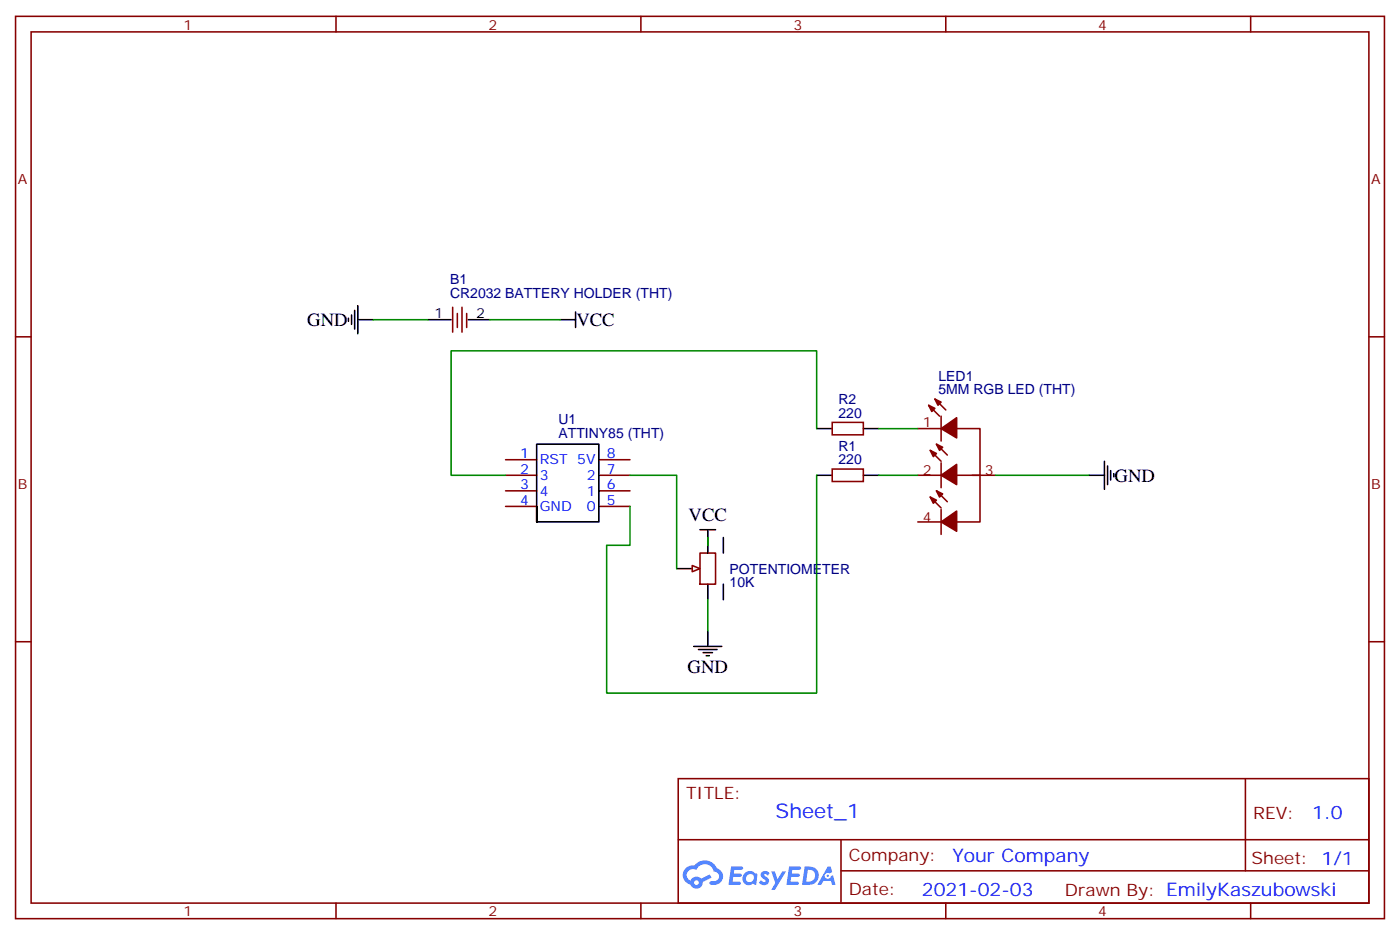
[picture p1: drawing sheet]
<svg xmlns="http://www.w3.org/2000/svg" width="317mm" height="212mm" viewBox="0 0 317 212" stroke-linecap="round" stroke-linejoin="round" font-family="sans-serif">
<g fill="none" stroke="#870000" stroke-width=".35">
<path d="M3.5 3.7h310.5v204.6h-310.5zM7.1 7.2h303.3v197.6h-303.3zM76.2 3.7v3.5M145.3 3.7v3.5M214.5 3.7v3.5M283.6 3.7v3.5M3.5 76.4h3.6M310.4 76.4h3.6M3.5 145.5h3.6M310.4 145.5h3.6M153.8 176.6h156.6v28.2h-156.6zM282.4 176.6v20.9"/>
<path d="M153.8 190.4h156.5M190.7 197.5h119.6M190.7 190.4v14.1M76.2 204.8v3.5M145.3 204.8v3.5M214.5 204.8v3.5M283.6 204.8v3.5"/>
</g>
<g fill="#5487ff">
<path d="M172.8 197.7a1.22 1.22 0 0 1 1.7 .3l-.4 .6a.47 .47 0 0 0-.3-.4 .47 .47 0 0 0-.5 .2v.1a1.55 1.55 0 0 1 1.1 1.5 1.34 1.34 0 0 1-2.3 .1l.5-.5 .7 .4a.29 .29 0 0 0 .4-.2 .29 .29 0 0 0-.3-.4 1.04 1.04 0 0 1-.6-1.7z"/>
<path d="M165.8 196.5h2.1a.43 .43 0 0 1 .5 .1 .43 .43 0 0 1 .1 .4l-.3 .2h-1.7l-.1 .9 1.7 .1a.37 .37 0 0 1 .1 .4 .37 .37 0 0 1-.3 .2h-1.6l-.2 1.1h1.3a.43 .43 0 0 1 .5 .1 .43 .43 0 0 1 .1 .5l-.3 .1h-2.5z"/>
<path d="M179 196.5h2.1a.43 .43 0 0 1 .4 .1 .43 .43 0 0 1 .1 .4l-.3 .2h-1.6l-.1 .9 1.6 .1a.36 .36 0 0 1 .2 .4 .36 .36 0 0 1-.4 .2h-1.6l-.1 1.1h1.3a.43 .43 0 0 1 .4 .1 .43 .43 0 0 1 .1 .5l-.3 .1h-2.4z"/>
<path d="M187.7 196.5h.7l.3 1.2-.6 .4a.69 .69 0 0 0-1 .2 .69 .69 0 0 0 .5 1 .69 .69 0 0 0 .8-.6l.5-.3 .6 2.2h-.8l-.2-.8h-1.8l-.5 .8h-.8z"/>
<path d="M174.9 197.6h.8l.6 1.8 1.1-1.8h.9l-2.6 4.2h-.8l.9-1.6z"/>
<path d="M182.5 196.5l-.6 4.1h1.3a2.11 2.11 0 0 0 2.5-2.1 2.11 2.11 0 0 0-2.5-2zM183.2 197.2a1.39 1.39 0 0 1 1.7 1.4 1.39 1.39 0 0 1-1.8 1.3h-.3z"/>
<path d="M168.8 198.1a1.47 1.47 0 0 0-.1 2.1 1.47 1.47 0 0 0 2.1 .1l.7 .3 .3-2.3-.2-.2h-.4a1.49 1.49 0 0 0-2.4 0zM169.5 198.5a.92 .92 0 0 1 1.5 .5 .92 .92 0 0 1-1.3 1 .9 .9 0 0 1-.2-1.5z"/>
<path d="M155.5 196.9a2.18 2.18 0 0 0 1.1 3.7 1.44 1.44 0 0 0 1.6 .9 1.44 1.44 0 0 0 1.2-1.5l2-1-.5-.7-1.9 1a1.47 1.47 0 0 0-2.4 .4 1.39 1.39 0 0 1-.7-2 1.39 1.39 0 0 1 2-.4 2.12 2.12 0 0 1 2.2-1.3 2.12 2.12 0 0 1 1.9 1.7 1.07 1.07 0 0 1 1.1 1 1.07 1.07 0 0 1-1 1.1h-.7a.43 .43 0 0 0-.5 .4 .43 .43 0 0 0 .4 .5 1.98 1.98 0 0 0 2.5-1.3 1.98 1.98 0 0 0-1.2-2.5 2.98 2.98 0 0 0-5.1-.7l-1.1 .1zM157.4 200.2a.55 .55 0 0 1 1.1 0 .55 .55 0 0 1-1.1 0z"/>
<circle cx="187.7" cy="198.6" r=".26"/>
</g>
<path d="M97 72.5h5.3M106.2 72.5h4.9M185.2 97.2h3.5M195.8 97.2h3.5M121.7 114.8v3.6h14.1v-17.7h-14.1v17.7M185.2 107.8h3.5M195.8 107.8h3.5M153.5 128.9h3.5M160.5 121.9v3.5M160.5 132.5v3.5" fill="none" stroke="#000" stroke-width=".35"/>
<g fill="none" stroke="#870000" stroke-width=".35">
<path d="M102.7 69.7v5.6M103.7 71.1v3.2M104.8 69.7v5.6M105.8 71.1v3.2M188.7 95.8h7.1v2.8h-7.1zM208.1 97.2h5.3M210.6 91.9l2.5 2.5M212 90.5l2.5 2.5M213.4 94.4v5.6M217 97.2h5.2v21.2h-5.2M114.7 104.2h7M114.7 107.8h7"/>
<path d="M114.7 111.3h7M114.7 114.8h7M135.8 104.2h7.1M135.8 107.8h7.1M135.8 111.3h7.1M135.8 114.8h7.1M188.7 106.4h7.1v2.8h-7.1zM208.1 107.8h5.3M208.1 118.4h5.3M211 102.1l2.4 2.5M211 112.7l2.4 2.5M212.4 100.7l2.4 2.5"/>
<path d="M212.4 111.3l2.4 2.5M213.4 105v5.6M213.4 115.5v5.7M217 107.8h8.8M158.7 125.4h3.6v7.1h-3.6z"/>
</g>
<g fill="#870000" stroke="#870000" stroke-width=".35">
<path d="M210.6 91.9l1.4 .7-.7 .7z"/>
<path d="M212 90.5l1.4 .7-.7 .7z"/>
<path d="M213.4 97.2l3.6-2.5v4.6z"/>
<path d="M211 102.1l1.4 .7-.7 .7z"/>
<path d="M212.4 100.7l1.4 .7-.7 .7z"/>
<path d="M213.4 107.8l3.6-2.5v4.6z"/>
<path d="M211 112.7l1.4 .7-.7 .7z"/>
<path d="M212.4 111.3l1.4 .7-.7 .7z"/>
<path d="M213.4 118.4l3.6-2.5v4.6z"/>
</g>
<path d="M157 128.2l1.7 .7-1.7 .7z" fill="#f0f0f0" stroke="#870000" stroke-width=".35"/>
<g fill="none" stroke="#000" stroke-width=".35">
<path d="M79 72.1v.7M79.7 71.4v2.2M80.4 70.4v4.2M81.1 72.5h3.6M81.1 69.3v6.4M127 72.5h3.5M130.5 70.7v3.6M246.9 107.8h3.6M250.5 104.6v6.3M251.2 105.7v4.2M251.9 106.7v2.1M252.6 107.4v.7"/>
<path d="M158.7 120.1h3.6M160.5 120.1v3.5M164 121.9v3.5M164 132.5v3.5M157.3 146.6h6.4M158.4 147.3h4.2M159.5 148h2.1M160.2 148.7h.7M160.5 143.1v3.5"/>
</g>
<path d="M84.7 72.5h12.3M111.1 72.5h15.9M185.2 97.2v-17.6h-82.9v28.2h12.4M199.3 97.2h8.8M142.9 107.8h10.6v21.1M185.2 107.8v49.4h-47.6v-33.6h5.3v-8.8M199.3 107.8h8.8M225.8 107.8h21.1M160.5 121.9v1.7M160.5 136v7.1" fill="none" stroke="#008700" stroke-width=".35"/>
<text font-size="4.6" fill="#00f" x="175.9" y="185.6">Sheet_1</text>
<g font-size="4.2">
<text x="69.7" y="73.9">GND</text>
<text x="130.7" y="73.9">VCC</text>
<text x="252.8" y="109.2">GND</text>
<text x="156.2" y="118.1">VCC</text>
<text x="155.9" y="152.7">GND</text>
</g>
<g font-size="4.2" fill="#00f">
<text x="297.6" y="185.8">1.0</text>
<text x="216" y="195.4">Your Company</text>
<text x="209.1" y="203.2">2021-02-03</text>
</g>
<g font-size="3.9" fill="#800">
<text x="155.6" y="181.2">TITLE:</text>
<text x="284.2" y="185.8">REV:</text>
<text x="192.5" y="195.4">Company:</text>
<text x="283.9" y="196">Sheet: 1/1</text>
<text x="192.5" y="203">Date:</text>
<text x="241.5" y="203.1">Drawn By: EmilyKaszubowski</text>
</g>
<g font-size="3.2" fill="#800">
<text x="41.6" y="6.7">1</text>
<text x="110.8" y="6.7">2</text>
<text x="179.9" y="6.7">3</text>
<text x="249.1" y="6.7">4</text>
<text x="4.1" y="41.8">A</text>
<text x="311" y="41.8">A</text>
<text x="209.3" y="96.8">1</text>
<text x="209.3" y="107.8">2</text>
<text x="223.3" y="107.8">3</text>
<text x="4.1" y="110.9">B</text>
<text x="311" y="110.9">B</text>
<text x="209.3" y="118.4">4</text>
<text x="41.6" y="207.8">1</text>
<text x="110.8" y="207.8">2</text>
<text x="179.9" y="207.8">3</text>
<text x="249.1" y="207.8">4</text>
</g>
<g font-size="3.2" fill="#000080">
<text x="102.1" y="64.5">B1</text>
<text x="102.1" y="67.5">CR2032 BATTERY HOLDER (THT)</text>
<text x="212.8" y="89.4">5MM RGB LED (THT)</text>
<text x="212.8" y="86.4">LED1</text>
<text x="190.2" y="94.7">220</text>
<text x="190.2" y="91.7">R2</text>
<text x="126.7" y="99.3">ATTINY85 (THT)</text>
<text x="126.7" y="96.2">U1</text>
<text x="190.2" y="105.3">220</text>
<text x="190.2" y="102.2">R1</text>
<text x="165.5" y="130.1">POTENTIOMETER</text>
<text x="165.5" y="133.2">10K</text>
</g>
<g font-size="3.2">
<text x="98.5" y="72.1">1</text>
<text x="107.9" y="72.1">2</text>
</g>
<g font-size="3.2" fill="#00f">
<text x="117.9" y="103.9">1</text>
<text x="117.9" y="107.4">2</text>
<text x="122.4" y="105.3">RST 5V</text>
<text x="137.6" y="103.9">8</text>
<text x="137.6" y="107.4">7</text>
<text x="117.9" y="110.9">3</text>
<text x="122.4" y="108.8">3</text>
<text x="122.4" y="112.4">4</text>
<text x="133.1" y="108.8">2</text>
<text x="133.1" y="112.4">1</text>
<text x="137.6" y="110.9">6</text>
<text x="117.9" y="114.5">4</text>
<text x="122.4" y="115.9">GND</text>
<text x="133.1" y="115.9">0</text>
<text x="137.6" y="114.5">5</text>
</g>
</svg>
